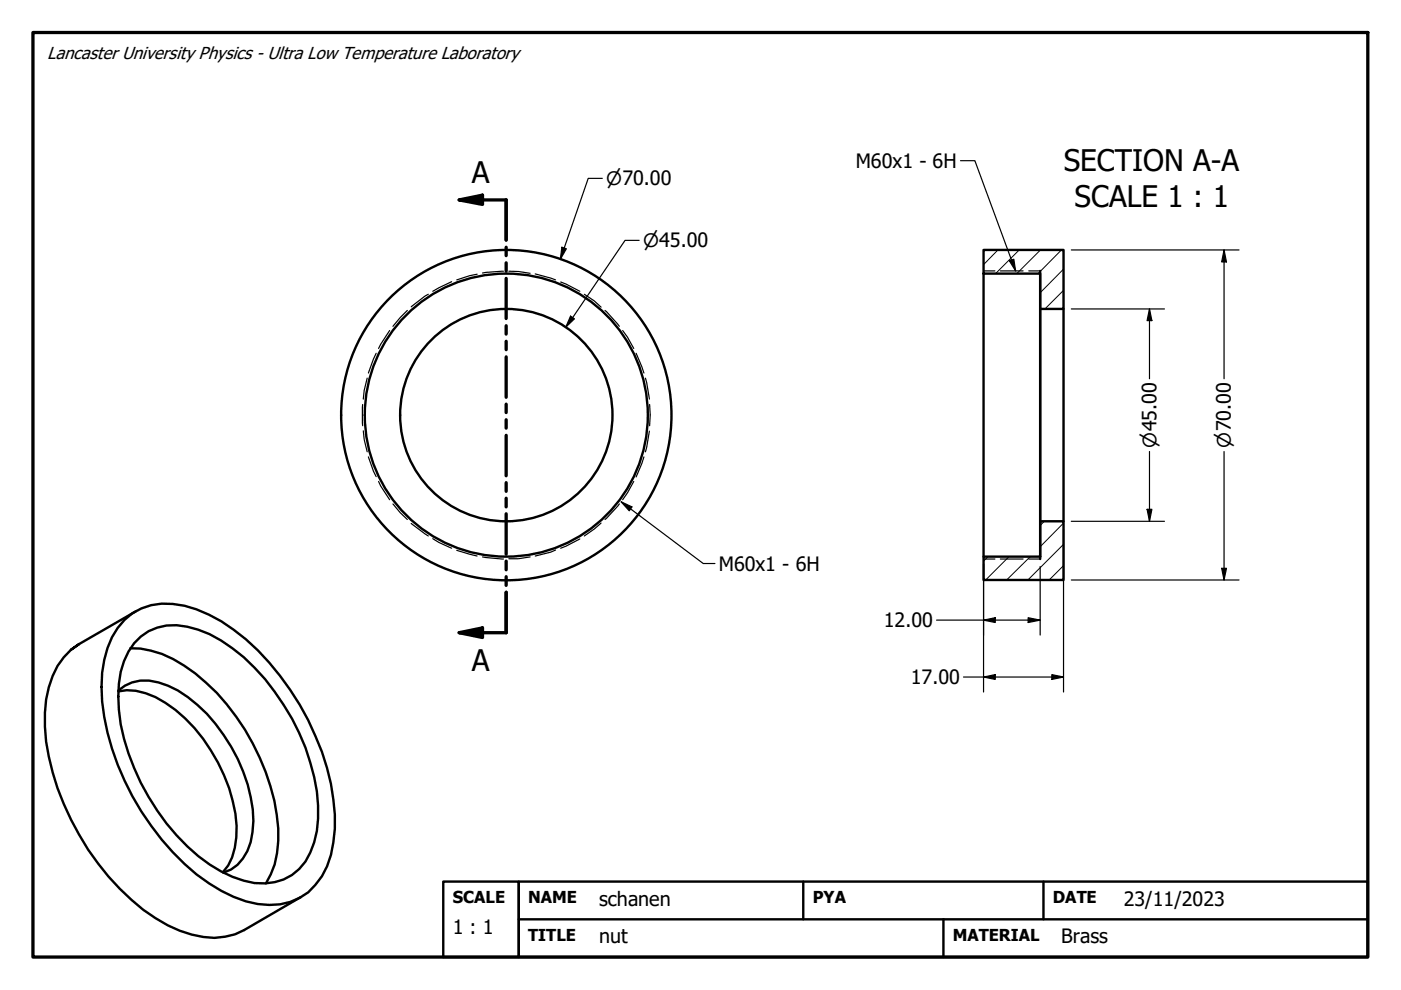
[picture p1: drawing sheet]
<svg xmlns="http://www.w3.org/2000/svg" width="297mm" height="210mm" viewBox="0 0 297 210" stroke-linecap="round" stroke-linejoin="round" font-family="sans-serif">
<!-- layer: Hatch (ANSI) -->
<g fill="none" stroke="#000" stroke-width=".21">
<path d="M211.6 53l-3.1 3.1M216.1 53l-5 5M220.6 53l-5 5M225 53l-4.9 5M225.5 57.1l-5 5M225.5 61.6l-3.9 3.9M209.5 118l-1 1M213.9 118l-4.9 5M218.4 118l-5 5M221.4 110.5l-.9 .9M225.5 119.9l-3.1 3.1M225.5 115.4l-7.6 7.6"/>
<path d="M225.5 110.9l-5 5"/>
</g>
<!-- layer: Hidden Narrow (ANSI) -->
<g fill="none" stroke="#000" stroke-width=".25">
<path d="M95.8 59.7l-4 2.1M101.2 58.1l-1.6 .4-2.8 .8M106.7 57.5l-4.4 .4M107.9 57.5l2 .1 2.5 .3M113.5 58.1l4.3 1.2M118.9 59.8l4 2M208.5 57.4h2.4M212.1 57.4h4.8M218.1 57.4h2.4M79.8 74.9l-1.7 4.2M82.6 70.1l-2.3 3.8M86.4 65.8l-1.6 1.5-1.5 1.9"/>
<path d="M90.8 62.4l-.7 .4-2.9 2.3M123.9 62.4l2.1 1.4 1.4 1.3M128.3 65.8l3 3.4M132 70.1l1 1.4 1.4 2.4M134.9 74.9l1.6 4.2M76.9 85.8v4.5M77 91.3l.2 1.9 .7 2.6M77.9 80.2l-.7 2.6-.2 1.8M78.1 96.9l1.1 3 .6 1.2M136.5 96.9l-1.6 4.2M136.8 80.2l.9 4.4M137.7 91.4l-.9 4.4"/>
<path d="M137.7 85.8l.2 2.2-.2 2.3M80.3 102.1l.4 .9 1.9 3M83.3 106.8l1.5 1.9 1.6 1.4M87.2 111l3.6 2.6M91.8 114.2l1.3 .8 2.7 1.2M96.8 116.7l4.4 1.2M102.3 118.1l4.4 .4M112.4 118.1l-2.5 .4h-2M117.8 116.6l-1 .5-3.3 .8M122.9 114.3l-4 1.9M127.4 110.9l-1.4 1.3-2.1 1.4M131.3 106.8l-3 3.3"/>
<path d="M134.4 102.1l-1.4 2.4-1 1.5M208.5 118.5h2.4M212.1 118.5h4.8M218.1 118.5h2.4"/>
</g>
<!-- layer: Visible (ANSI) -->
<g fill="none" stroke="#000" stroke-width=".51">
<path d="M208.5 53h17v12.5h-5v-7.5h-12zM208.5 58v60M220.5 57.4v61.1M225.5 65.5v45M208.5 118h12v-7.5h5v12.5h-17zM15 137.8l1.8-1.2a14.5 14.5 0 0 0-6.4 9.1 34.4 34.4 0 0 0 .8 18.1 56.9 56.9 0 0 0 19.2 29.1 26.1 26.1 0 0 0 15.1 6l2.3-.3 2-.5 2-.9 12-7M26.4 131.4a13.1 13.1 0 0 1 12.7-3 33.9 33.9 0 0 1 15.6 9.5 56.7 56.7 0 0 1 16 31.6 28.1 28.1 0 0 1-1.4 14.2 14.1 14.1 0 0 1-5.7 6.6 16 16 0 0 1-14.1-.1 40.7 40.7 0 0 1-15.2-12.2 56.7 56.7 0 0 1-12.6-29.2 23.4 23.4 0 0 1 3.3-15.7zM27.6 137.4a19.8 19.8 0 0 1 11.5 3.7 46.4 46.4 0 0 1 17.2 22.6 35.8 35.8 0 0 1 2.4 17.2l-.5 2.4-.8 2.1-1 1.9M28.4 136.4a11 11 0 0 1 11.3-3.5 28.7 28.7 0 0 1 14.3 8.7 47.6 47.6 0 0 1 13.4 29.2 20 20 0 0 1-2.6 11.9 10.9 10.9 0 0 1-10.8 4.5 27.2 27.2 0 0 1-14.3-7.8 48.5 48.5 0 0 1-14.5-28.9 21.9 21.9 0 0 1 2-12.4zM28.8 129.6l-12 7M25.1 146.6a12.5 12.5 0 0 1 10 2.4 35.3 35.3 0 0 1 14.2 20.8 18.5 18.5 0 0 1-.9 13.7l-1.2 1.4M25.1 146.4a8.6 8.6 0 0 1 8.5-1.7 25.9 25.9 0 0 1 13.8 11.2 34.1 34.1 0 0 1 6.3 18.2 12.8 12.8 0 0 1-3.3 9.3l-1.4 1-1.6 .6"/>
<circle cx="107.3" cy="88" r="22.5"/>
<circle cx="107.3" cy="88" r="30"/>
<circle cx="107.4" cy="88" r="35"/>
</g>
<!-- layer: Section Line (ANSI) -->
<g fill="none" stroke="#000" stroke-width=".7">
<path d="M97.3 42.4l5-1v1.9zM97.3 42.4h10v8.5M107.3 52.4v1.8M107.3 55.7v1.8M107.3 59v8.5M107.3 69.1v1.7M107.3 72.4v1.7M107.3 75.7v8.5M107.3 85.7v1.8M107.3 89v1.8M107.3 92.3v8.6M107.3 102.3v1.9"/>
<path d="M107.3 105.6v1.9M107.3 108.9v8.6M107.3 119v1.8M97.3 134.1l5-1v2.1zM107.3 122.3v1.8M107.3 125.6v8.5h-10"/>
</g>
<path d="M97.3 42.4l5-1v1.9zM97.3 134.1l5-1v2.1z" fill="#000"/>
<!-- layer: Border (ANSI) -->
<path d="M7 6.9h283v196h-283z" fill="none" stroke="#000" stroke-width=".7"/>
<!-- layer: Title (ANSI) -->
<path d="M94 186.9h16v16h-16zM110 186.9h180v16h-180zM110 194.9h180M170.3 186.9v8M200 194.9v8M221.2 186.9v8" fill="none" stroke="#000" stroke-width=".51"/>
<!-- layer: Dimension (ANSI) -->
<g fill="none" stroke="#000" stroke-width=".25">
<path d="M127.7 37.8h-3l-5.9 17.2M119.1 52.4l1 .3-1.3 2.3zM135.5 51h-3l-12.5 18.4M227.1 53h35.6M259.5 53l.5 2.5h-1zM259.5 53v27.3M121 67l.8 .6-1.8 1.8zM227.1 65.5h19.8M243.7 65.5l.5 2.5h-1zM243.7 65.5v14.8M243.7 95.7v14.8M259.5 95.7v27.3"/>
<path d="M208.5 119.6v27.1M225.5 112.1v34.6M227.1 110.5h19.8M243.2 108h1l-.5 2.5zM198.6 131.5h21.9M208.5 131.5l2.5-.5v1zM218 131l2.5 .5-2.5 .5zM220.5 120.1v14.6M227.1 123h35.6M259 120.5h1l-.5 2.5zM204.3 143.5h21.2M208.5 143.5l2.5-.5v1.1z"/>
<path d="M223 143l2.5 .5-2.5 .6z"/>
</g>
<path d="M119.1 52.4l1 .3-1.3 2.3zM259.5 53l.5 2.5h-1zM121 67l.8 .6-1.8 1.8zM243.7 65.5l.5 2.5h-1zM243.2 108h1l-.5 2.5zM208.5 131.5l2.5-.5v1zM218 131l2.5 .5-2.5 .5zM259 120.5h1l-.5 2.5zM208.5 143.5l2.5-.5v1.1zM223 143l2.5 .5-2.5 .6z" fill="#000"/>
<!-- layer: Symbol (ANSI) -->
<path d="M203.6 34.1h3.1l8.6 23.3M214 55.3l.9-.3 .4 2.4zM131.7 106.4l2.3 1.1-.6 .8zM131.7 106.4l17.4 13.1h2.5" fill="none" stroke="#000" stroke-width=".25"/>
<path d="M214 55.3l.9-.3 .4 2.4zM131.7 106.4l2.3 1.1-.6 .8z" fill="#000"/>
<g font-size="6.3">
<text x="100" y="38.8">A</text>
<text x="225.6" y="36.4">SECTION A-A</text>
<text x="227.8" y="43.9">SCALE 1 : 1</text>
<text x="100" y="142.2">A</text>
</g>
<g font-size="4.2">
<text x="181.4" y="35.6">M60x1 - 6H</text>
<text x="152.4" y="121">M60x1 - 6H</text>
<text x="187.4" y="133">12.00</text>
<text x="193.1" y="145.1">17.00</text>
<text x="96" y="198">1 : 1</text>
<text x="127" y="192.1">schanen</text>
<text x="238.3" y="192.1">23/11/2023</text>
<text x="127" y="199.9">nut</text>
<text x="225" y="199.9">Brass</text>
</g>
<g font-size="3.9">
<text x="128.5" y="39.3">⌀70.00</text>
<text x="136.3" y="52.4">⌀45.00</text>
<text x="245.2" y="94.9" transform="rotate(-90 245.2 94.9)">⌀45.00</text>
<text x="261" y="94.9" transform="rotate(-90 261 94.9)">⌀70.00</text>
</g>
<text font-size="3.7" x="10" y="12.5">Lancaster University Physics - Ultra Low Temperature Laboratory</text>
<g font-size="3.5">
<text x="96" y="191.5">SCALE</text>
<text x="112" y="191.4">NAME</text>
<text x="172.3" y="191.4">PYA</text>
<text x="223.2" y="191.4">DATE</text>
<text x="112" y="199.4">TITLE</text>
<text x="202" y="199.4">MATERIAL</text>
</g>
</svg>
